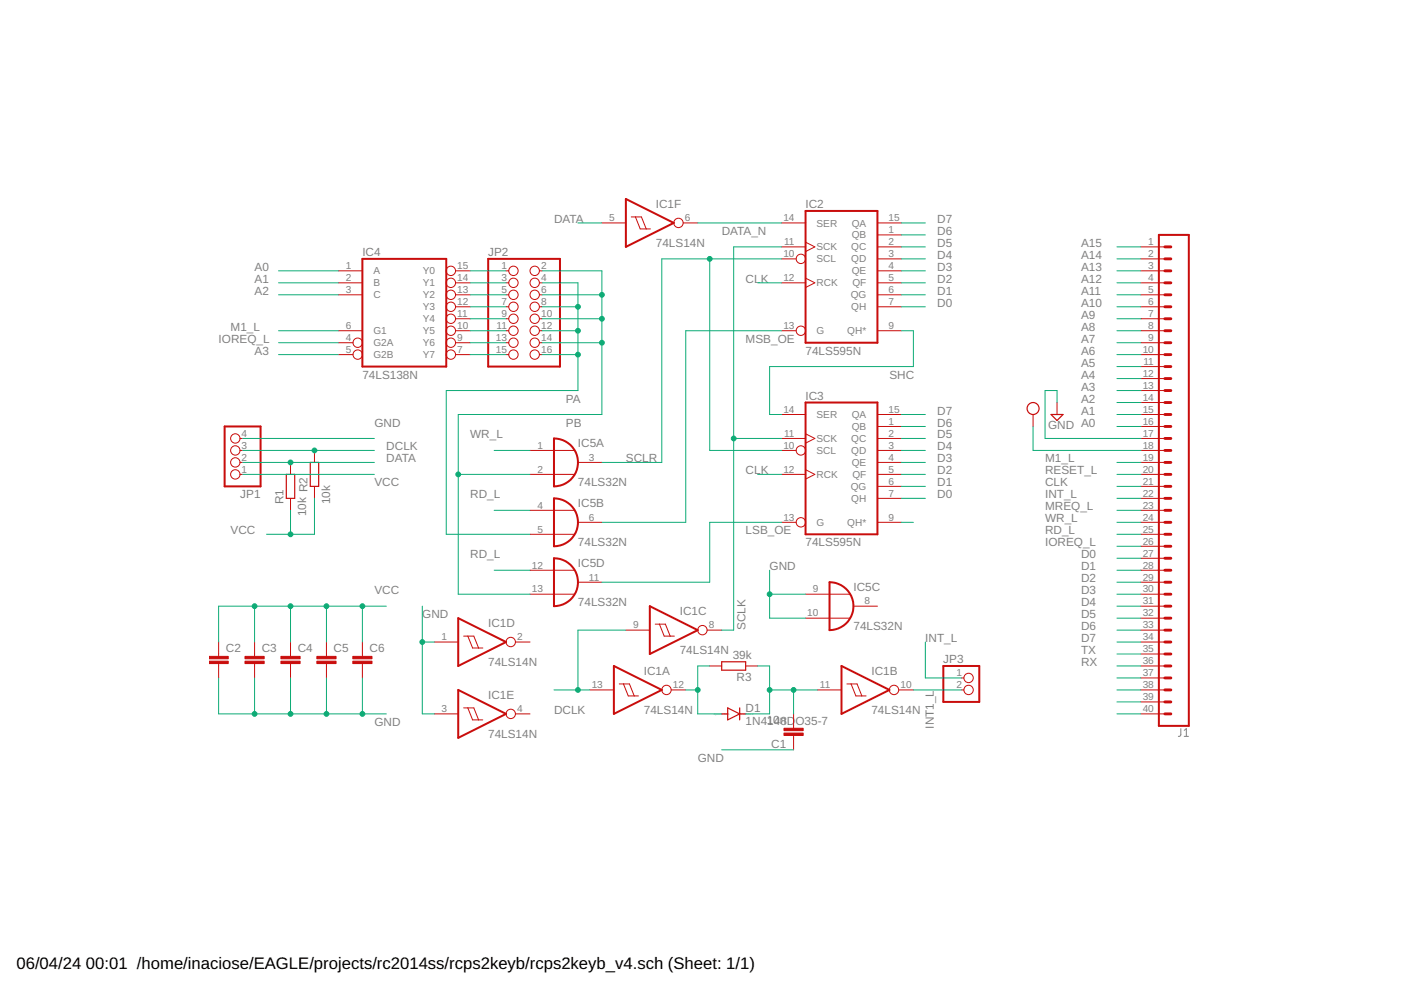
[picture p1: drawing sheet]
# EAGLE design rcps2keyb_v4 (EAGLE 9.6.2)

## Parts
C1  10n  C-EU050-025X075  [C050-025X075]
C2  C-EU050-025X075  [C050-025X075]
C3  C-EU050-025X075  [C050-025X075]
C4  C-EU050-025X075  [C050-025X075]
C5  C-EU050-025X075  [C050-025X075]
C6  C-EU050-025X075  [C050-025X075]
D1  1N4148DO35-7  [DO35-7]
IC1  74LS14N  [DIL14]
IC2  74LS595N  [DIL16]
IC3  74LS595N  [DIL16]
IC4  74LS138N  [DIL16]
IC5  74LS32N  [DIL14]
J1  CONN_40OFFSET  [1X40_OFFSET]
JP1  PINHD-1X4  [1X04]
JP2  PINHD-2X8  [2X08]
JP3  PINHD-1X2  [1X02]
R1  10k  R-EU_0204/7  [0204/7]
R2  10k  R-EU_0204/7  [0204/7]
R3  39k  R-EU_0204/7  [0204/7]

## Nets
A0: IC4.1(A) J1.16
A1: IC4.2(B) J1.15
A2: IC4.3(C) J1.14
A3: IC4.5(G2B) J1.13
A4: J1.12
A5: J1.11
A6: J1.10
A7: J1.9
A8: J1.8
A9: J1.7
A10: J1.6
A11: J1.5
A12: J1.4
A13: J1.3
A14: J1.2
A15: J1.1
CLK: IC2.12(RCK) IC3.12(RCK) J1.21
D0: IC2.7(QH) IC3.7(QH) J1.27
D1: IC2.6(QG) IC3.6(QG) J1.28
D2: IC2.5(QF) IC3.5(QF) J1.29
D3: IC2.4(QE) IC3.4(QE) J1.30
D4: IC2.3(QD) IC3.3(QD) J1.31
D5: IC2.2(QC) IC3.2(QC) J1.32
D6: IC2.1(QB) IC3.1(QB) J1.33
D7: IC2.15(QA) IC3.15(QA) J1.34
DATA: IC1.5(F:I) JP1.2 R1.2
DATA_N: IC1.6(F:O) IC2.14(SER)
DCLK: IC1.9(C:I) IC1.13(A:I) JP1.3 R2.2
GND: C1.1 C2.2 C3.2 C4.2 C5.2 C6.2 IC1.1(D:I) IC1.3(E:I) IC5.9(C:I0) IC5.10(C:I1) J1.17 JP1.4
INT1_L: IC1.10(B:O) JP3.2
INT_L: J1.22 JP3.1
IOREQ_L: IC4.4(G2A) J1.26
LSB_OE: IC3.13(G) IC5.11(D:O)
M1_L: IC4.6(G1) J1.19
MREQ_L: J1.23
MSB_OE: IC2.13(G) IC5.6(B:O)
N$1: J1.37
N$2: J1.38
N$3: J1.39
N$4: D1.A IC1.12(A:O) R3.2
N$5: C1.2 D1.C IC1.11(B:I) R3.1
N$13: J1.40
N$17: IC4.7(Y7) JP2.15
N$18: IC4.9(Y6) JP2.13
N$19: IC4.10(Y5) JP2.11
N$20: IC4.15(Y0) JP2.1
N$21: IC4.14(Y1) JP2.3
N$22: IC4.13(Y2) JP2.5
N$23: IC4.12(Y3) JP2.7
N$24: IC4.11(Y4) JP2.9
N$41: IC3.9(QH*)
PA: IC5.5(B:I1) JP2.4 JP2.8 JP2.12 JP2.16
PB: IC5.2(A:I1) IC5.13(D:I1) JP2.2 JP2.6 JP2.10 JP2.14
RD_L: IC5.4(B:I0) IC5.12(D:I0) J1.25
RESET_L: J1.20
RX: J1.36
SCLK: IC1.8(C:O) IC2.11(SCK) IC3.11(SCK)
SCLR: IC2.10(SCL) IC3.10(SCL) IC5.3(A:O)
SHC: IC2.9(QH*) IC3.14(SER)
TX: J1.35
VCC: C2.1 C3.1 C4.1 C5.1 C6.1 J1.18 JP1.1 R1.1 R2.1
WR_L: IC5.1(A:I0) J1.24
Unconnected: IC1.2(D:O) IC1.4(E:O) IC5.8(C:O)

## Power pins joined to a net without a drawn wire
GND: IC1.7(P:GND) IC2.8(GND) IC3.8(GND) IC4.8(GND) IC5.7(P:GND)
VCC: IC1.14(P:VCC) IC2.16(VCC) IC3.16(VCC) IC4.16(VCC) IC5.14(P:VCC)

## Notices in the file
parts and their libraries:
SparkFun-Connectors: Licensing: Creative Commons ShareAlike 4.0 International - https://creativecommons.org/licenses/by-sa/4.0
